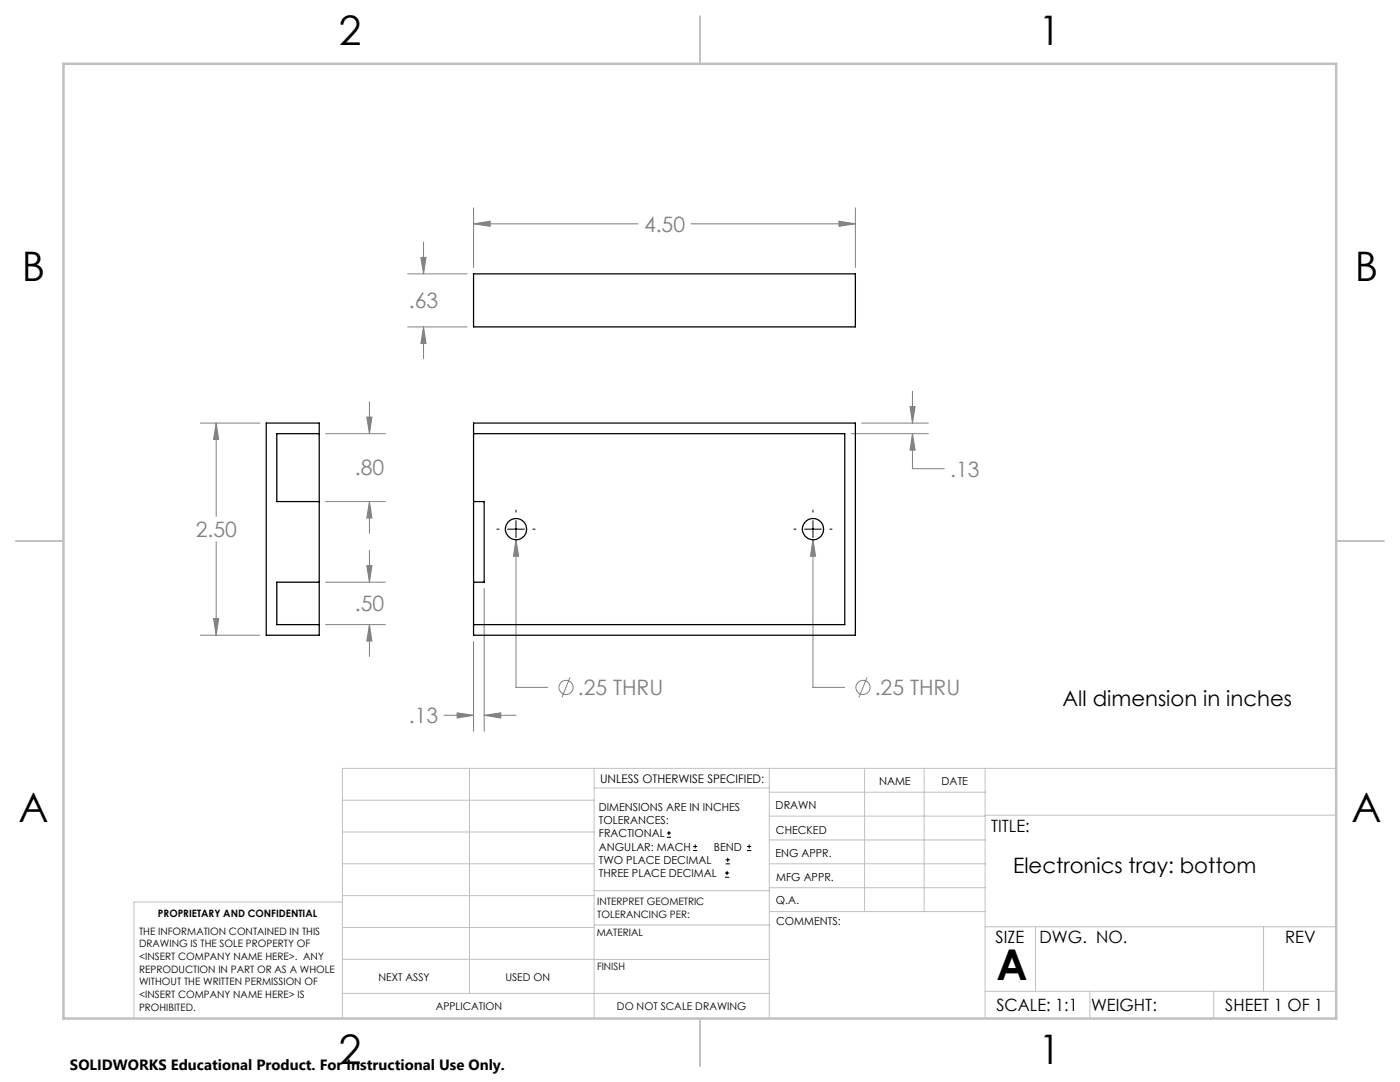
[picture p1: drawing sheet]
<svg xmlns="http://www.w3.org/2000/svg" width="279mm" height="216mm" viewBox="0 0 279 216" stroke-linecap="round" stroke-linejoin="round" font-family="sans-serif">
<g fill="none" stroke="#808080" stroke-width=".2">
<path d="M81.4 54.6h11.8M84 51.4h1l-.5 3.2zM84.5 48.3v6.3M94.5 41.5v11.9M94.5 44.7h32.9M94.5 44.7l3.3-.6v1.1zM137.9 44.7h32.8M167.4 44.1l3.3 .6-3.3 .5zM170.7 41.5v11.9M81.4 65.2h11.8M84.5 65.2l.5 3.3h-1zM84.5 65.2v6.4"/>
<path d="M182.1 78.1v6.3M40 84.4h11.9M43.1 84.4v18.6M43.1 84.4l.5 3.3h-1zM65 86.5h11.9M73.2 83.2h1l-.5 3.3zM73.7 80.2v6.3M169.9 86.5h15.4M172 84.4h13.3M181.6 81.1h1l-.5 3.3zM182.1 86.5v7h6.4M182.1 86.5l.5 3.3h-1z"/>
<path d="M43.1 108.1v18.7M65 100.1h11.9M65 116.2h11.9M73.2 112.9h1l-.5 3.3zM73.7 100.1l.5 3.3h-1zM73.7 100.1v6.3M73.7 109.8v6.4M96.6 117.4v28.5M103 107.7v29.5h6.3M103 107.7l.5 3.3h-1zM162.2 107.7v29.5h6.4M162.2 107.7l.6 3.3h-1.1z"/>
<path d="M40 126.8h11.9M42.6 123.4h1l-.5 3.4zM65 124.6h11.9M73.7 124.6l.5 3.3h-1zM73.7 124.6v6.4M94.5 128v17.9M113.8 135.1l-1.7 4.1M173 135.1l-1.6 4.1M88.6 142.7h5.9M91.2 142.2l3.3 .5-3.3 .6zM96.6 142.7h6.4M96.6 142.7l3.3-.5v1.1z"/>
<circle cx="113" cy="137.2" r="1.41"/>
<circle cx="172.2" cy="137.2" r="1.41"/>
</g>
<g fill="none" stroke="#000" stroke-width=".2">
<path d="M99.2 105.6h.4M101.3 105.6h3.4M103 101.8v.4M103 103.9v3.4M103 109v.4M106.4 105.6h.4M158.4 105.6h.5M160.5 105.6h3.4M162.2 101.8v.4M162.2 103.9v3.4M162.2 109v.4M165.6 105.6h.5"/>
<path d="M133.1 167.1h.8M133.1 166.2h.8M133.5 165.8v.9M138.3 169.7h.8M138.3 168.9h.8M138.7 168.5v.8M144.7 175h.8M144.7 174.2h.8M144.8 172.4h.9M144.8 171.6h.9M145.1 173.8v.8M145.2 171.1v.9"/>
<path d="M149.1 169.7h.8M149.1 168.9h.8M149.5 168.5v.8"/>
</g>
<g fill="none" stroke="#c0c0c0" stroke-width=".2">
<path d="M68.3 159.7h50.3M93.7 153.3v44.9M118.6 153.3v49.9M118.6 157.2h34.9M153.5 153.3v49.9M153.5 158.1h43.1M172.5 153.3v28.6M184.4 153.3v28.6M196.6 153.3v49.9M266.7 153.3h-198.4v49.9M68.3 178.7h50.3M68.3 172.4h50.3"/>
<path d="M68.3 166h50.3M68.3 180h-41.6v23.2M118.6 177.7h35M153.5 167.6h43.1M153.5 162.8h43.1M153.5 172.4h43.1M153.5 177.1h43.1M196.6 162.7h70.1M68.3 198.2h85.2M68.3 191.4l85.2 .1M68.3 185.1h50.3M118.6 184.6h35"/>
<path d="M153.6 181.9h43M196.6 197.8h70.1M196.6 184.9h70.1M206.7 184.9v12.9M217.5 197.8v5.4M242.2 197.8v5.4M252.2 184.9v12.9"/>
</g>
<path d="M139.7 3.2v9.5M3.1 107.9h9.6M266.7 107.9h9.5M139.7 203.2v9.6" fill="none" stroke="#c0c0c0" stroke-width=".25"/>
<path d="M12.7 12.7h254v190.5h-254z" fill="none" stroke="#c0c0c0" stroke-width=".5"/>
<path d="M182.1 86.5l.5 3.3h-1zM181.6 81.1h1l-.5 3.3zM103 107.7l-.5 3.3h1zM162.2 107.7l-.5 3.3h1.1zM91.2 142.2l3.3 .5-3.3 .6zM96.6 142.7l3.3-.5v1.1zM167.4 44.1l3.3 .6-3.3 .5zM94.5 44.7l3.3-.6v1.1zM84.5 65.2l.5 3.3h-1zM84 51.4h1l-.5 3.2zM73.2 83.2h1l-.5 3.3zM73.7 100.1l.5 3.3h-1zM73.2 112.9h1l-.5 3.3zM73.7 124.6l.5 3.3h-1zM43.1 84.4l.5 3.3h-1zM42.6 123.4h1l-.5 3.4z" fill="#808080"/>
<g fill="none" stroke="#000" stroke-width=".25">
<path d="M94.5 54.6h76.2v10.6h-76.2zM53.1 84.4h10.6v42.4h-10.6zM63.7 86.5h-8.5v13.6h8.5M94.5 84.4h76.2v42.4h-76.2zM94.5 86.5h74.1v38.1h-74.1M63.7 116.2h-8.5v8.4h8.5M94.5 100.1h2.1v16.1h-2.1"/>
<circle cx="103" cy="105.6" r="2.11"/>
<circle cx="162.2" cy="105.6" r="2.11"/>
</g>
<text font-size="8.5" x="198.9" y="195.5">A</text>
<g font-size="8.1">
<text x="67.6" y="8.9">2</text>
<text x="207.3" y="8.9">1</text>
<text x="4.4" y="56.2">B</text>
<text x="270.4" y="56.2">B</text>
<text x="3.7" y="164.1">A</text>
<text x="269.7" y="164.1">A</text>
<text x="67.6" y="212.4">2</text>
<text x="207.3" y="212.4">1</text>
</g>
<g font-size="4.2" fill="#808080">
<text x="128.5" y="46.2">4.50</text>
<text x="81.6" y="61.5">.63</text>
<text x="70.8" y="94.8">.80</text>
<text x="189.7" y="95.1">.13</text>
<text x="39.1" y="107.2">2.50</text>
<text x="70.8" y="122">.50</text>
<text x="115.3" y="138.7">.25 THRU</text>
<text x="174.6" y="138.7">.25 THRU</text>
<text x="81.6" y="144.3">.13</text>
</g>
<g font-size="4.2">
<text x="212.1" y="140.9">All dimension in inches</text>
<text x="202.2" y="174.3">Electronics tray: bottom</text>
</g>
<g font-size="3.4">
<text x="197.8" y="166">TITLE:</text>
<text x="198.7" y="188.1">SIZE</text>
<text x="207.5" y="188.1">DWG. NO.</text>
<text x="256.5" y="188.2">REV</text>
<text x="198.8" y="201.7">SCALE: 1:1</text>
<text x="217.7" y="201.8">WEIGHT:</text>
<text x="244.5" y="201.7">SHEET 1 OF 1</text>
</g>
<text font-size="3" x="14" y="213.5">SOLIDWORKS Educational Product. For Instructional Use Only.</text>
<text font-size="2.4" x="119.8" y="156.2">UNLESS OTHERWISE SPECIFIED:</text>
<g font-size="2.2">
<text x="119.5" y="161.8">DIMENSIONS ARE IN INCHES</text>
<text x="154.8" y="161.4">DRAWN</text>
<text x="175.4" y="156.6">NAME</text>
<text x="187.9" y="156.7">DATE</text>
<text x="119.5" y="164.4">TOLERANCES:</text>
<text x="119.5" y="167.1">FRACTIONAL</text>
<text x="154.9" y="166.3">CHECKED</text>
<text x="119.5" y="169.7">ANGULAR: MACH</text>
<text x="119.5" y="172.4">TWO PLACE DECIMAL</text>
<text x="142.5" y="169.7">BEND</text>
<text x="154.8" y="171">ENG APPR.</text>
<text x="119.5" y="175">THREE PLACE DECIMAL</text>
<text x="154.9" y="175.7">MFG APPR.</text>
<text x="154.9" y="180.4">Q.A.</text>
<text x="154.9" y="184.6">COMMENTS:</text>
</g>
<g font-size="2.1">
<text x="75.5" y="195.7">NEXT ASSY</text>
<text x="100.9" y="195.7">USED ON</text>
<text x="86.9" y="201.5">APPLICATION</text>
<text x="123.1" y="201.6">DO NOT SCALE DRAWING</text>
</g>
<g font-size="2">
<text x="31.5" y="182.9">PROPRIETARY AND CONFIDENTIAL</text>
<text x="119.2" y="180.6">INTERPRET GEOMETRIC</text>
<text x="119.2" y="183.1">TOLERANCING PER:</text>
<text x="27.8" y="186.5">THE INFORMATION CONTAINED IN THIS</text>
<text x="27.8" y="189">DRAWING IS THE SOLE PROPERTY OF</text>
<text x="27.8" y="191.6">&lt;INSERT COMPANY NAME HERE&gt;. ANY</text>
<text x="119.1" y="186.7">MATERIAL</text>
<text x="27.8" y="194.1">REPRODUCTION IN PART OR AS A WHOLE</text>
<text x="27.8" y="196.6">WITHOUT THE WRITTEN PERMISSION OF</text>
<text x="119.1" y="193.5">FINISH</text>
<text x="27.8" y="199.1">&lt;INSERT COMPANY NAME HERE&gt; IS</text>
<text x="27.8" y="201.7">PROHIBITED.</text>
</g>
</svg>
